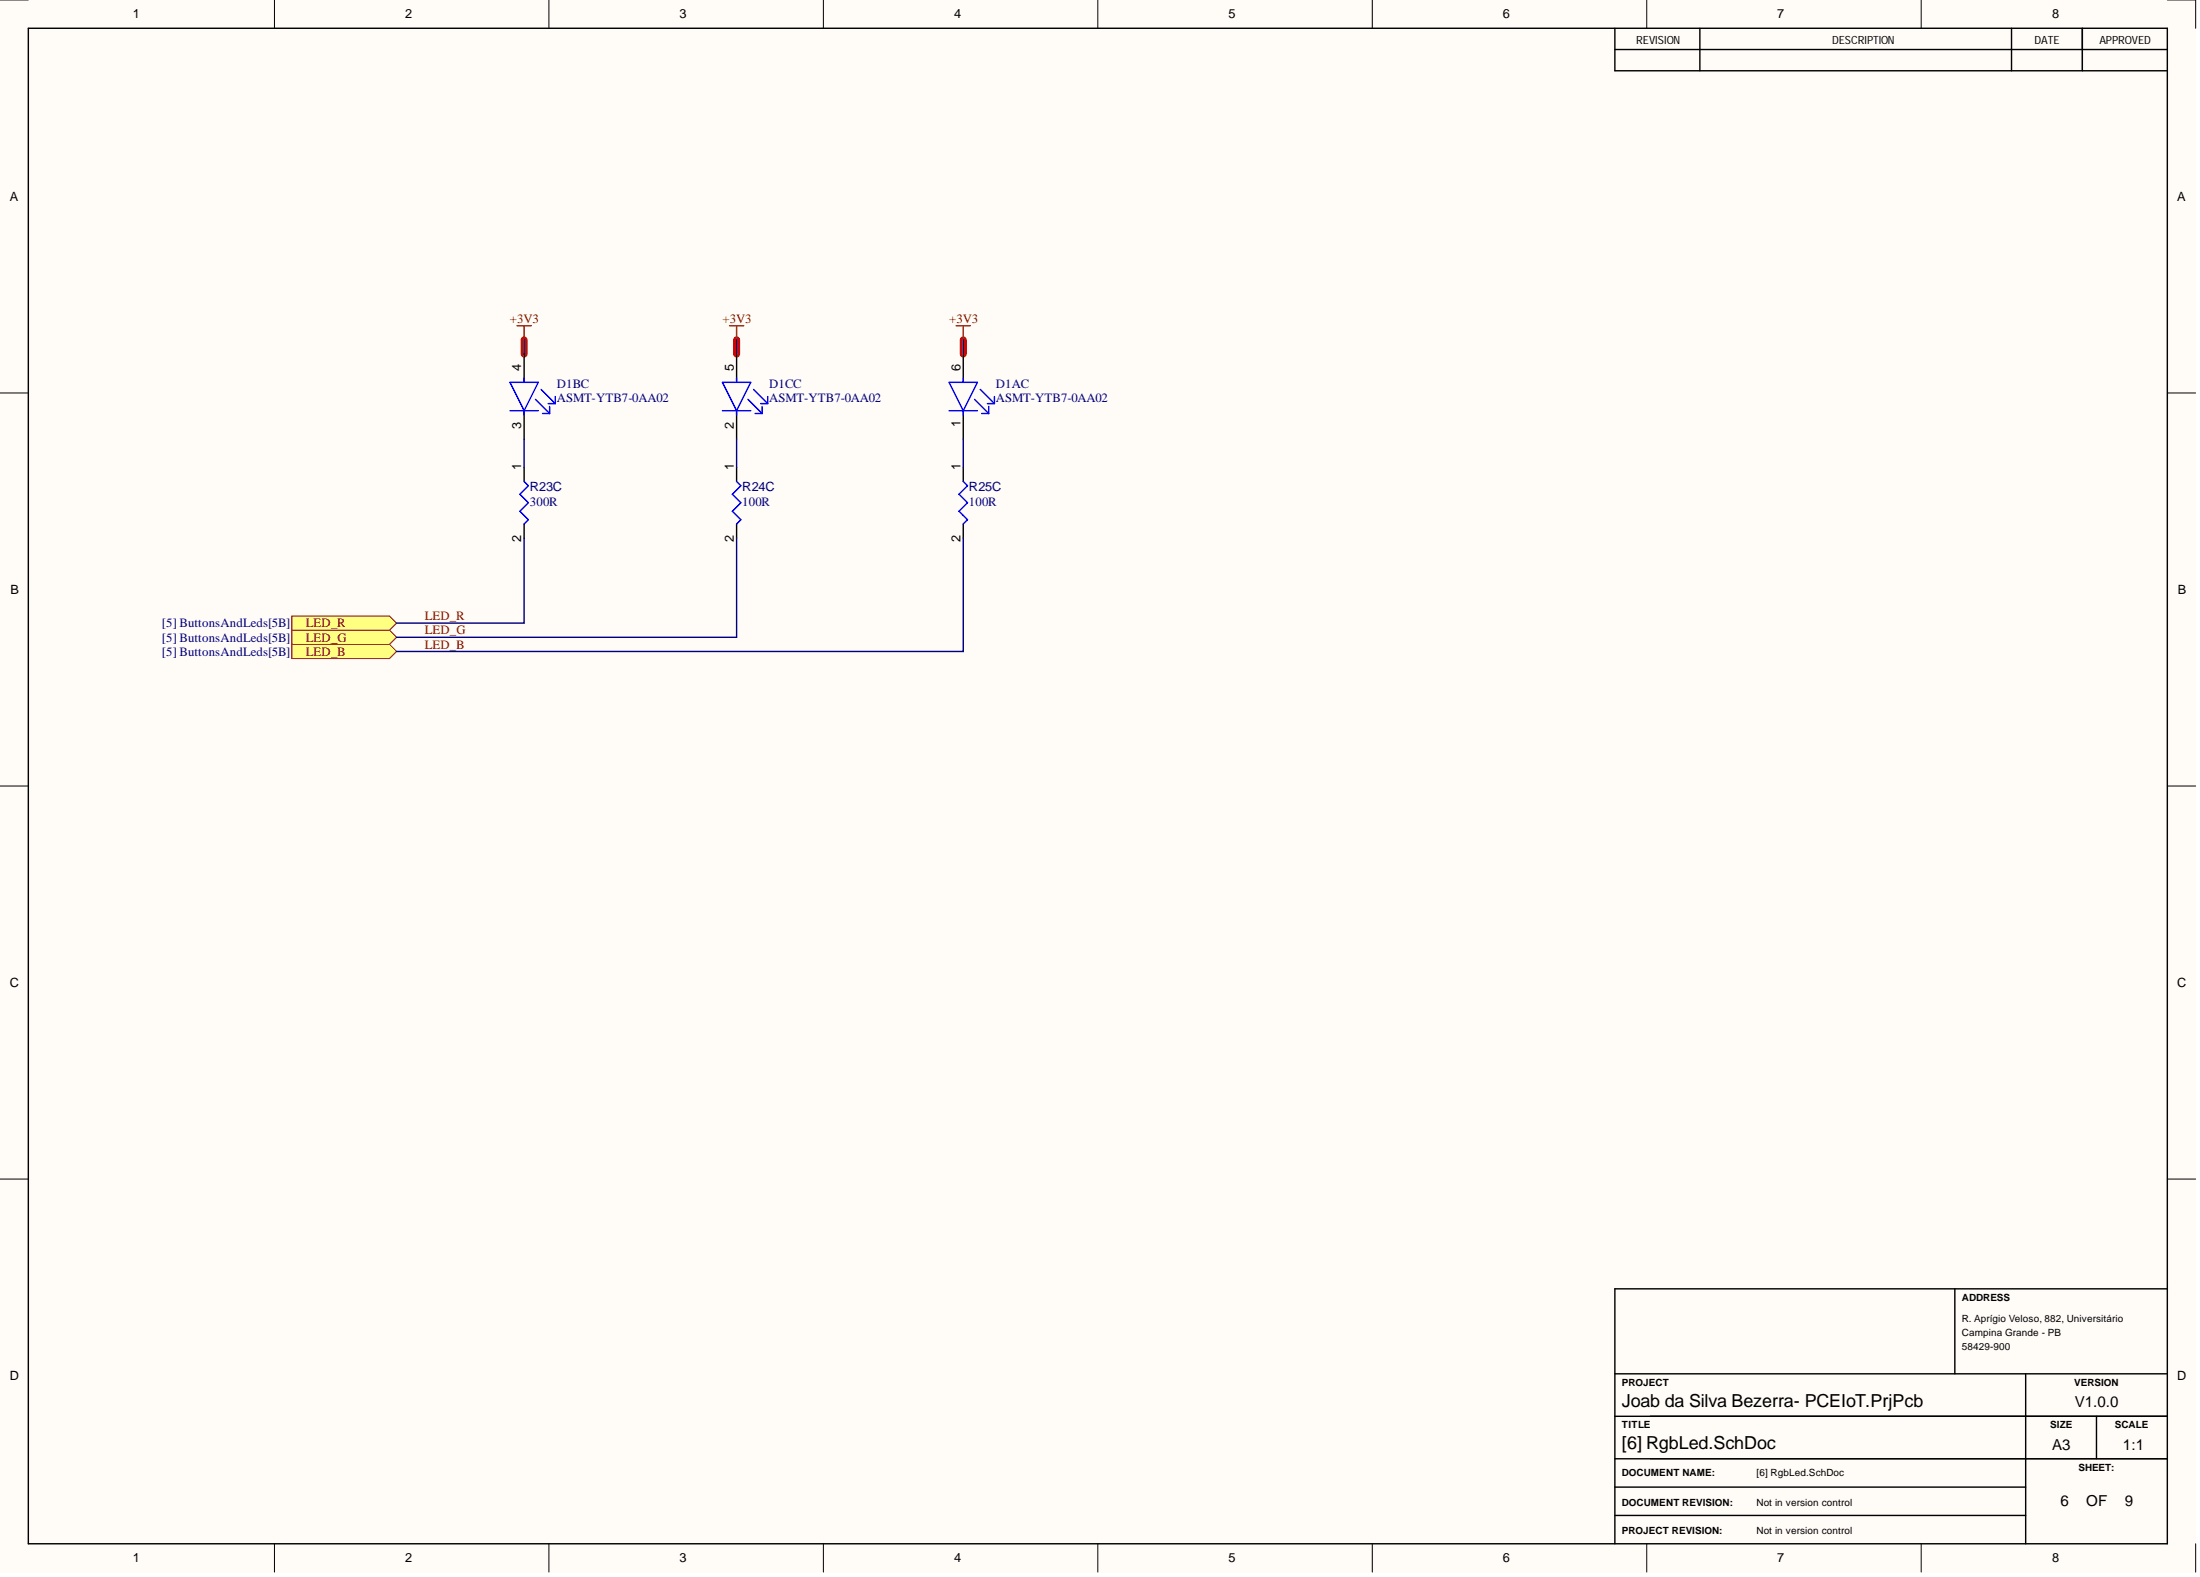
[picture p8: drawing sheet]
<svg xmlns="http://www.w3.org/2000/svg" width="393mm" height="282mm" viewBox="0 0 393 282" stroke-linecap="round" stroke-linejoin="round" font-family="sans-serif">
<g fill="#fffcf8">
<path d="M0 0h392.6v281h-392.6z" fill-rule="evenodd"/>
<path d="M5.1 5.1h382.4v270.8h-382.4z" fill-rule="evenodd"/>
</g>
<g fill="none" stroke="#000" stroke-width=".18">
<path d="M0 0h5.1M49.1 0v5.1M98.1 0v5.1M147.2 0v5.1M196.3 0v5.1M245.4 0v5.1M294.4 0v5.1M343.5 0v5.1M387.5 0h5.1v5.1M372.3 8.9v3.7M0 70.2h5.1M387.5 70.2h5.1"/>
<path d="M0 140.5h5.1M387.5 140.5h5.1M0 210.7h5.1M387.5 210.7h5.1M49.1 275.9v5.1M98.1 275.9v5.1M147.2 275.9v5.1M196.3 275.9v5.1M245.4 275.9v5.1M294.4 275.9v5.1M295.1 260.7h92.4M343.5 275.9v5.1"/>
<path d="M392.6 275.9v5.1"/>
</g>
<path d="M93.7 60.7v2.6M131.7 60.7v2.6M172.2 60.7v2.6" fill="none" stroke="#f00" stroke-width="1.3"/>
<g fill="none" stroke="#000" stroke-width=".25">
<path d="M5.1 5.1h382.4v270.8h-382.4zM288.7 5.1v7.5h98.8M288.7 8.9h98.8M303.9 5.1v7.5M359.6 5.1v7.5M372.3 5.1v7.5M93.7 63.3v5M93.7 73.4v5.1M131.7 63.3v5M131.7 73.4v5.1M172.2 63.3v5M172.2 73.4v5.1"/>
<path d="M349.5 230.4v15.2M387.5 230.4h-98.8v45.5M288.7 245.6h98.8M288.7 253.1h98.8M362.2 245.6v30.3M374.8 253.1v7.6M288.7 260.7h98.8M288.7 265.8h73.5M288.7 270.9h73.5"/>
</g>
<g fill="none" stroke="#00f" stroke-width=".25">
<path d="M91.2 68.3h5l-2.5 5.1zM91.2 73.4h5M93.7 67.6v.7M93.7 73.4v.8M95.7 71.4l2.6 2.5M96.7 69.6l2.6 2.5M97 73.9h1.3M98 72.1h1.3M98.3 72.6v1.3M99.3 70.9v1.2M129.2 68.3h5l-2.5 5.1zM129.2 73.4h5"/>
<path d="M131.7 67.6v.7M131.7 73.4v.8M133.7 71.4l2.6 2.5M134.7 69.6l2.6 2.5M135 73.9h1.3M136 72.1h1.3M136.3 72.6v1.3M137.3 70.9v1.2M169.7 68.3h5.1l-2.6 5.1zM169.7 73.4h5.1M172.2 67.6v.7M172.2 73.4v.8"/>
<path d="M174.3 71.4l2.5 2.5M175.3 69.6l2.5 2.5M175.5 73.9h1.3M176.5 72.1h1.3M176.8 72.6v1.3M177.8 70.9v1.2"/>
</g>
<path d="M52.2 115.2h17.4l1.3 1.2-1.3 1.3h-17.4z" fill-rule="evenodd" fill="#ffff80"/>
<path d="M52.2 115.2h17.4l1.3 1.2-1.3 1.3h-17.4z" fill="none" stroke="#800000" stroke-width=".18"/>
<path d="M52.2 112.6h17.4l1.3 1.3-1.3 1.3h-17.4z" fill-rule="evenodd" fill="#ffff80"/>
<path d="M52.2 112.6h17.4l1.3 1.3-1.3 1.3h-17.4z" fill="none" stroke="#800000" stroke-width=".18"/>
<path d="M52.2 110.1h17.4l1.3 1.3-1.3 1.2h-17.4z" fill-rule="evenodd" fill="#ffff80"/>
<path d="M52.2 110.1h17.4l1.3 1.3-1.3 1.2h-17.4z" fill="none" stroke="#800000" stroke-width=".18"/>
<path d="M93.7 83.5v2.6M93.7 93.7v2.5M131.7 83.5v2.6M131.7 93.7v2.5M172.2 83.5v2.6M172.2 93.7v2.5" fill="none" stroke="#000" stroke-width=".25"/>
<path d="M93.7 86.1l.8 .7-1.5 1.5 1.5 1.6-1.5 1.5 1.5 1.5-.8 .8M131.7 86.1l.8 .7-1.6 1.5 1.6 1.6-1.6 1.5 1.6 1.5-.8 .8M172.2 86.1l.8 .7-1.5 1.5 1.5 1.6-1.5 1.5 1.5 1.5-.8 .8" fill="none" stroke="#00f" stroke-width=".25"/>
<path d="M92.4 58.2h2.6M93.7 58.2v2.5M130.4 58.2h2.6M131.7 58.2v2.5M171 58.2h2.5M172.2 58.2v2.5" fill="none" stroke="#800000" stroke-width=".25"/>
<path d="M93.7 60.7v2.6M93.7 78.5v5M131.7 60.7v2.6M131.7 78.5v5M172.2 60.7v2.6M172.2 78.5v5M93.7 96.2v15.2h-22.8M131.7 96.2v17.7h-60.8M172.2 96.2v20.2h-101.3" fill="none" stroke="#000080" stroke-width=".25"/>
<g font-size="3.2">
<text x="290" y="251.5">Joab da Silva Bezerra- PCEIoT.PrjPcb</text>
<text x="290" y="259.1">[6] RgbLed.SchDoc</text>
</g>
<g font-size="2.7">
<text x="371" y="251.5">V1.0.0</text>
<text x="366.9" y="259.1">A3</text>
<text x="379.6" y="259.1">1:1</text>
<text x="368.4" y="269.3">6</text>
<text x="373" y="269.3">OF</text>
<text x="379.9" y="269.3">9</text>
</g>
<g font-size="2.3">
<text x="23.7" y="3.3">1</text>
<text x="72.4" y="3.3">2</text>
<text x="121.5" y="3.3">3</text>
<text x="170.6" y="3.3">4</text>
<text x="219.7" y="3.3">5</text>
<text x="268.7" y="3.3">6</text>
<text x="317.8" y="3.3">7</text>
<text x="366.9" y="3.3">8</text>
<text x="1.8" y="35.9">A</text>
<text x="389.3" y="35.9">A</text>
<text x="93.2" y="66.3" transform="rotate(-90 93.2 66.3)">4</text>
<text x="131.2" y="66.3" transform="rotate(-90 131.2 66.3)">5</text>
<text x="171.7" y="66.3" transform="rotate(-90 171.7 66.3)">6</text>
<text x="93.2" y="76.6" transform="rotate(-90 93.2 76.6)">3</text>
<text x="131.2" y="76.6" transform="rotate(-90 131.2 76.6)">2</text>
<text x="171.7" y="76.3" transform="rotate(-90 171.7 76.3)">1</text>
<text x="93.2" y="84" transform="rotate(-90 93.2 84)">1</text>
<text x="131.2" y="84" transform="rotate(-90 131.2 84)">1</text>
<text x="171.7" y="84" transform="rotate(-90 171.7 84)">1</text>
<text x="93.2" y="96.9" transform="rotate(-90 93.2 96.9)">2</text>
<text x="131.2" y="96.9" transform="rotate(-90 131.2 96.9)">2</text>
<text x="171.7" y="96.9" transform="rotate(-90 171.7 96.9)">2</text>
<text x="1.9" y="106.1">B</text>
<text x="389.4" y="106.1">B</text>
<text x="1.8" y="176.4">C</text>
<text x="389.3" y="176.4">C</text>
<text x="1.8" y="246.6">D</text>
<text x="389.3" y="246.6">D</text>
<text x="23.7" y="279.2">1</text>
<text x="72.4" y="279.2">2</text>
<text x="121.5" y="279.2">3</text>
<text x="170.6" y="279.2">4</text>
<text x="219.7" y="279.2">5</text>
<text x="268.7" y="279.2">6</text>
<text x="317.8" y="279.2">7</text>
<text x="366.9" y="279.2">8</text>
</g>
<g font-size="2.3" fill="#800000">
<text x="91.2" y="57.7">+3V3</text>
<text x="129.2" y="57.7">+3V3</text>
<text x="169.7" y="57.7">+3V3</text>
<text x="54.7" y="112.1">LED_R</text>
<text x="76" y="110.9">LED_R</text>
<text x="76" y="113.4">LED_G</text>
<text x="54.7" y="117.2">LED_B</text>
<text x="54.7" y="114.7">LED_G</text>
<text x="76" y="115.9">LED_B</text>
</g>
<g font-size="2.3" fill="#000080">
<text x="99.5" y="69.4">D1BC</text>
<text x="99.5" y="71.9">ASMT-YTB7-0AA02</text>
<text x="137.5" y="69.4">D1CC</text>
<text x="137.5" y="71.9">ASMT-YTB7-0AA02</text>
<text x="178.1" y="69.4">D1AC</text>
<text x="178.1" y="71.9">ASMT-YTB7-0AA02</text>
<text x="94.7" y="87.8">R23C</text>
<text x="132.7" y="87.8">R24C</text>
<text x="173.2" y="87.8">R25C</text>
<text x="94.7" y="90.4">300R</text>
<text x="132.7" y="90.4">100R</text>
<text x="173.2" y="90.4">100R</text>
<text x="29" y="112.1">[5] ButtonsAndLeds[5B]</text>
<text x="29" y="117.2">[5] ButtonsAndLeds[5B]</text>
<text x="29" y="114.7">[5] ButtonsAndLeds[5B]</text>
</g>
<g font-size="2">
<text x="292.5" y="7.8">REVISION</text>
<text x="327.6" y="7.8">DESCRIPTION</text>
<text x="363.8" y="7.8">DATE</text>
<text x="375.3" y="7.8">APPROVED</text>
</g>
<g font-size="1.8">
<text x="350.8" y="232.5">ADDRESS</text>
<text x="350.8" y="236.3">R. Aprígio Veloso, 882, Universitário</text>
<text x="350.8" y="238.8">Campina Grande - PB</text>
<text x="350.8" y="241.3">58429-900</text>
<text x="290" y="247.7">PROJECT</text>
<text x="370.9" y="247.7">VERSION</text>
<text x="290" y="255.3">TITLE</text>
<text x="366.6" y="255.3">SIZE</text>
<text x="378.1" y="255.3">SCALE</text>
<text x="290" y="263.9">DOCUMENT NAME:</text>
<text x="314.1" y="263.9">[6] RgbLed.SchDoc</text>
<text x="371.6" y="262.9">SHEET:</text>
<text x="290" y="269.2">DOCUMENT REVISION:</text>
<text x="314.1" y="269.2">Not in version control</text>
<text x="290" y="274.2">PROJECT REVISION:</text>
<text x="314.1" y="274.2">Not in version control</text>
</g>
</svg>
